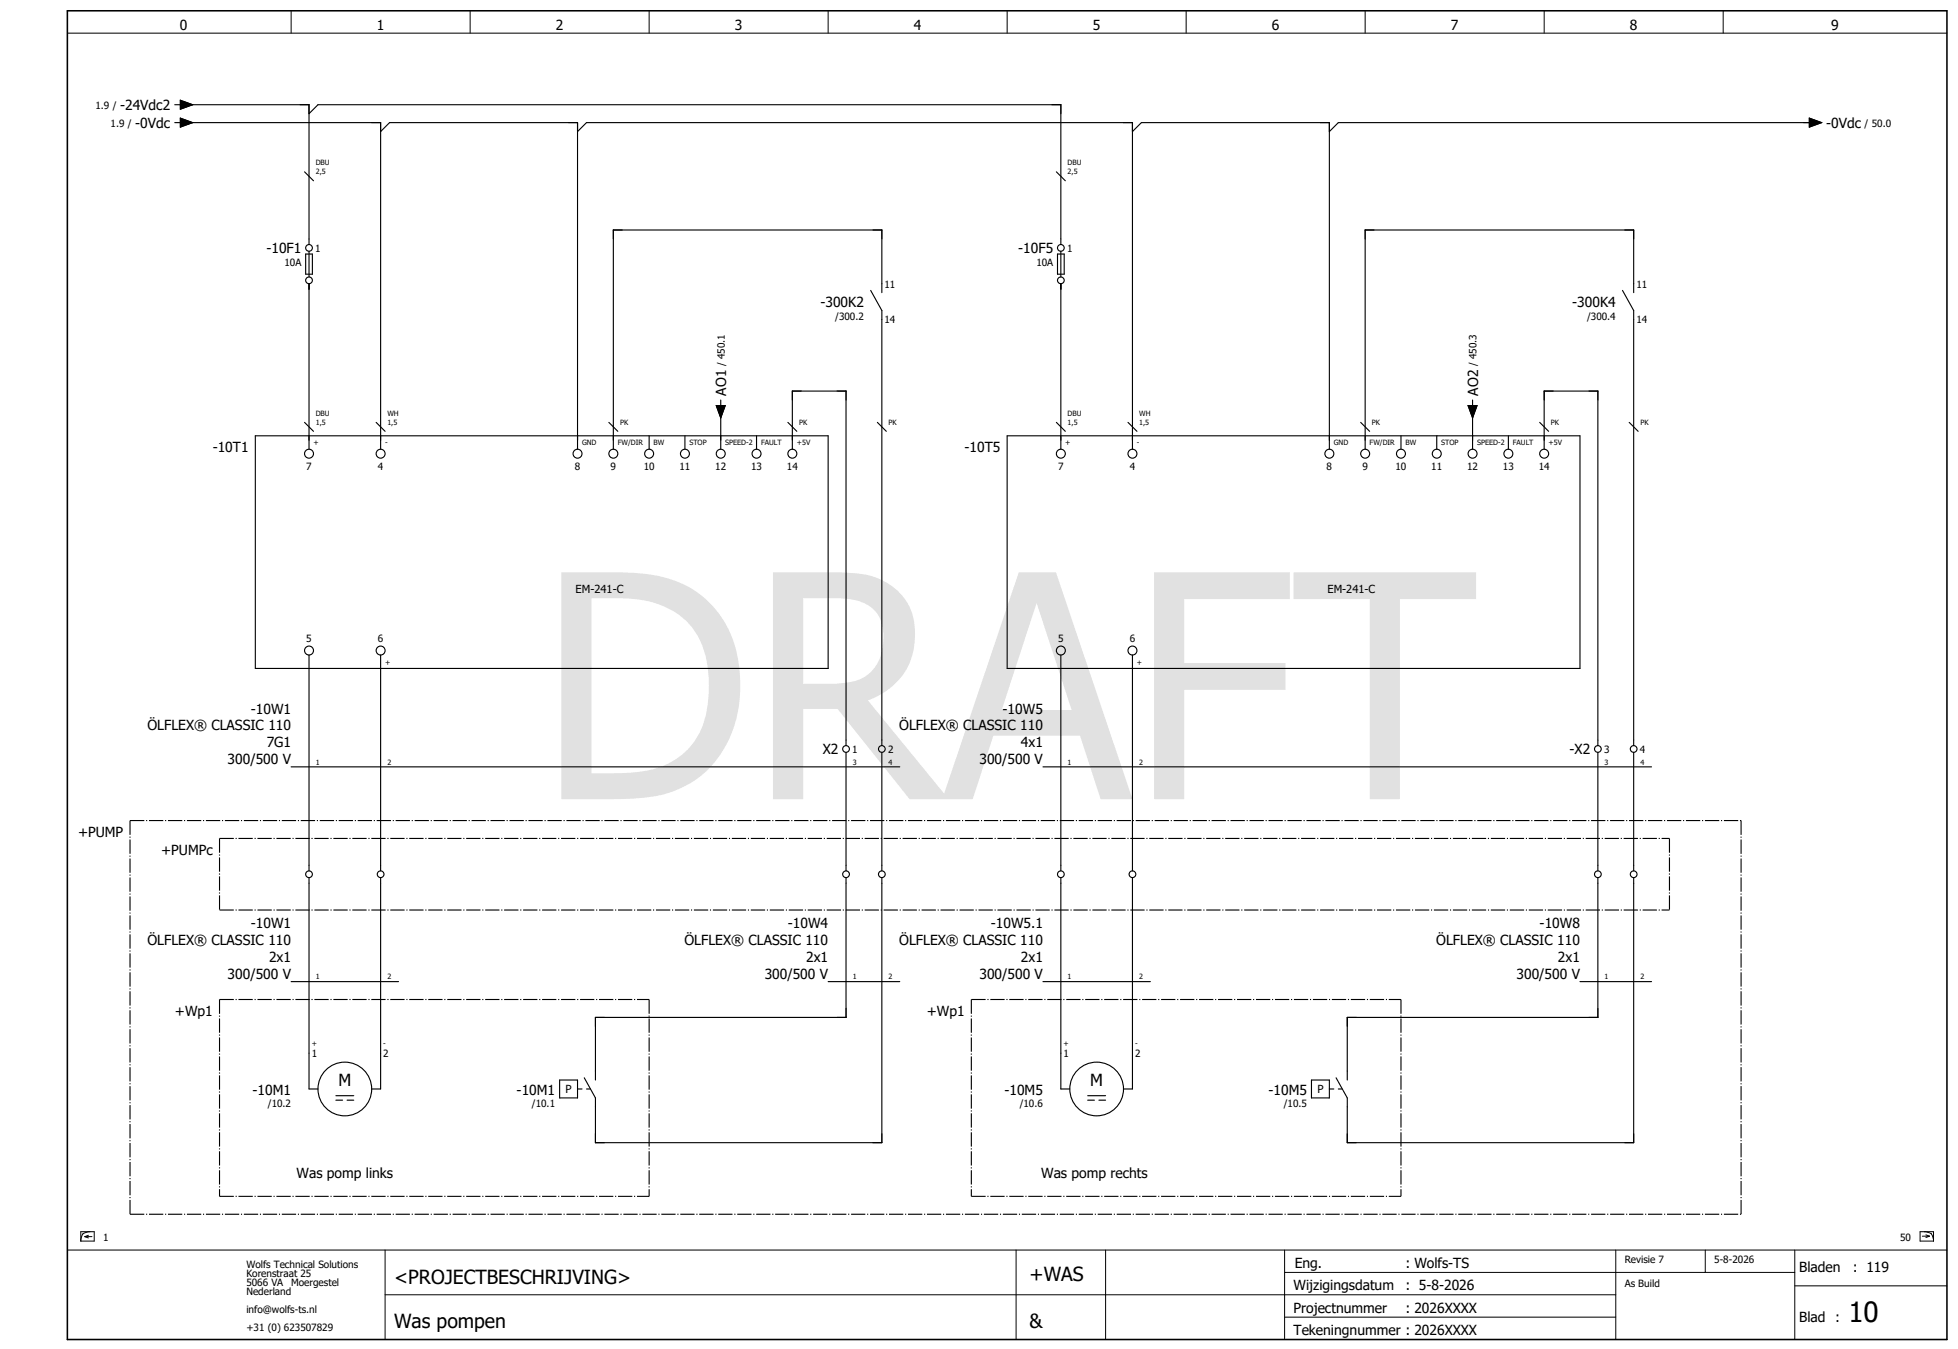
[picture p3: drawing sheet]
<svg xmlns="http://www.w3.org/2000/svg" width="438mm" height="302mm" viewBox="0 0 438 302" stroke-linecap="round" stroke-linejoin="round" font-family="sans-serif">
<g fill="none" stroke="#000" stroke-width=".22">
<path d="M15.1 7.4h420M65.1 2.4v5M105.1 2.4v5M145.1 2.4v5M185.1 2.4v5M225.1 2.4v5M265.1 2.4v5M305.1 2.4v5M345.1 2.4v5M385.1 2.4v5M15.1 279.4h420M18.1 275.3h3v2.1h-3z"/>
<path d="M18.5 275.8l-.3 .8-.1 .8M19 276.4h1.6M19 276.4l.8 .3M19.8 276.1l-.8 .3M20.2 275.3l-.9 .1-.8 .4M86.1 279.4v20M227.1 279.4v20M247.1 279.4v20M287.1 279.4v20M361.1 279.4v20M381.1 279.4v5M401.1 279.4v20"/>
<path d="M429.1 275.3h3v2.1h-3zM429.6 276.3h1.6M430 275.3l.8 .1 .8 .4M430.4 276l.8 .3M431.2 276.3l-.8 .3M431.6 275.8l.3 .8 .2 .8M86.1 289.4h275M287.1 284.4h114M287.1 294.4h74M401.1 287.4h34"/>
</g>
<path d="M15.1 2.4h420v297h-420z" fill="none" stroke="#000" stroke-width=".35"/>
<g fill="none" stroke="#000" stroke-width=".25">
<path d="M39.1 27.4h1.2M39.1 23.4h1.2M40.3 22.4l2.8 1-2.8 1zM40.3 26.4l2.8 1-2.8 1zM41.1 23.4h28v31.3M41.1 27.4h44v73M68.1 38.4l2 2M69.1 25.4l2-2h166v31.3M85.1 29.4l2-2h42v73M129.1 29.4l2-2h122v73M236.1 38.4l2 2M253.1 29.4l2-2h42v73"/>
<path d="M404.3 26.4l2.8 1-2.8 1zM405.1 27.4h-106l-2 2M68.3 56.8h1.5v4.5h-1.5zM69.1 56.2v5.7M236.3 56.8h1.5v4.5h-1.5zM237.1 56.2v5.7M69.1 63.4v37M194.6 64.9l2.5 4.5v97.3M197.1 65.4v-14h-60v49M237.1 63.4v37M362.6 64.9l2.5 4.5v97.3M365.1 65.4v-14h-60v49"/>
<path d="M57.1 97.4h128v52h-128zM68.1 94.4l2 2M84.1 94.4l2 2M136.1 94.4l2 2M145.1 97.4v3M153.1 97.4v3M160.1 90.7h2l-1 2.7zM161.1 89.4v1.3M161.1 92.4v8M169.1 97.4v3M176.1 94.4l2 2M196.1 94.4l2 2"/>
<path d="M225.1 97.4h128v52h-128zM236.1 94.4l2 2M252.1 94.4l2 2M304.1 94.4l2 2M313.1 97.4v3M321.1 97.4v3M328.1 90.7h2l-1 2.7zM329.1 89.4v1.3M329.1 92.4v8M337.1 97.4v3M344.1 94.4l2 2M364.1 94.4l2 2"/>
<path d="M177.1 100.4v-13h12v79.3M345.1 100.4v-13h12v79.3M69.1 146.4v48.3M85.1 146.4v48.3M237.1 146.4v48.3M253.1 146.4v48.3M65.1 171.4h136M189.1 168.2v26.5M197.1 168.2v26.5M233.1 171.4h136M357.1 168.2v26.5M365.1 168.2v26.5"/>
<path d="M69.1 196.2v47.2h2M85.1 196.2v47.2h-2M189.1 196.2v31.2h-56v14M197.1 196.2v59.2h-64v-10l-2.5-4.5M237.1 196.2v47.2h2M253.1 196.2v47.2h-2M357.1 196.2v31.2h-56v14M365.1 196.2v59.2h-64v-10l-2.5-4.5M65.1 219.4h24M185.1 219.4h16M233.1 219.4h24M353.1 219.4h16"/>
<path d="M75.1 244.9h4M75.1 245.9h1.5M77.6 245.9h1.5M125.1 241.4h4v4h-4zM129.1 243.4h1M131.1 243.4h.8M243.1 244.9h4M243.1 245.9h1.5M245.6 245.9h1.5M293.1 241.4h4v4h-4zM297.1 243.4h1M299.1 243.4h.8"/>
<circle cx="69.1" cy="55.4" r=".75"/>
<circle cx="237.1" cy="55.4" r=".75"/>
<circle cx="69.1" cy="62.7" r=".75"/>
<circle cx="237.1" cy="62.7" r=".75"/>
<circle cx="69.1" cy="101.4" r="1"/>
<circle cx="85.1" cy="101.4" r="1"/>
<circle cx="129.1" cy="101.4" r="1"/>
<circle cx="137.1" cy="101.4" r="1"/>
<circle cx="145.1" cy="101.4" r="1"/>
<circle cx="153.1" cy="101.4" r="1"/>
<circle cx="161.1" cy="101.4" r="1"/>
<circle cx="169.1" cy="101.4" r="1"/>
<circle cx="177.1" cy="101.4" r="1"/>
<circle cx="237.1" cy="101.4" r="1"/>
<circle cx="253.1" cy="101.4" r="1"/>
<circle cx="297.1" cy="101.4" r="1"/>
<circle cx="305.1" cy="101.4" r="1"/>
<circle cx="313.1" cy="101.4" r="1"/>
<circle cx="321.1" cy="101.4" r="1"/>
<circle cx="329.1" cy="101.4" r="1"/>
<circle cx="337.1" cy="101.4" r="1"/>
<circle cx="345.1" cy="101.4" r="1"/>
<circle cx="69.1" cy="145.4" r="1"/>
<circle cx="85.1" cy="145.4" r="1"/>
<circle cx="237.1" cy="145.4" r="1"/>
<circle cx="253.1" cy="145.4" r="1"/>
<circle cx="189.1" cy="167.4" r=".75"/>
<circle cx="197.1" cy="167.4" r=".75"/>
<circle cx="357.1" cy="167.4" r=".75"/>
<circle cx="365.1" cy="167.4" r=".75"/>
<circle cx="69.1" cy="195.4" r=".75"/>
<circle cx="85.1" cy="195.4" r=".75"/>
<circle cx="189.1" cy="195.4" r=".75"/>
<circle cx="197.1" cy="195.4" r=".75"/>
<circle cx="237.1" cy="195.4" r=".75"/>
<circle cx="253.1" cy="195.4" r=".75"/>
<circle cx="357.1" cy="195.4" r=".75"/>
<circle cx="365.1" cy="195.4" r=".75"/>
<circle cx="77.1" cy="243.4" r="6"/>
<circle cx="245.1" cy="243.4" r="6"/>
</g>
<g fill="none" stroke="#000" stroke-width=".25" stroke-dasharray="3.2 .4 .2 .4" stroke-linecap="butt">
<path d="M29.1 183.4h360M29.1 183.4v88M49.1 187.4h324M49.1 187.4v16M373.1 187.4v16M389.1 183.4v88M49.1 203.4h324M49.1 223.4h96M49.1 223.4v44M145.1 223.4v44M217.1 223.4h96M217.1 223.4v44"/>
<path d="M313.1 223.4v44M29.1 271.4h360M49.1 267.4h96M217.1 267.4h96"/>
</g>
<path d="M40.3 22.4l2.8 1-2.8 1zM40.3 26.4l2.8 1-2.8 1zM404.3 26.4l2.8 1-2.8 1zM160.1 90.7h2l-1 2.7zM328.1 90.7h2l-1 2.7z" fill="#000" stroke="#000" stroke-width=".22"/>
<text font-size="69.7" fill="#e1e1e1" x="120.3" y="178.6">DRAFT</text>
<text font-size="6.2" x="413.1" y="295.4">10</text>
<g font-size="4.3">
<text x="88.1" y="286.9">&lt;PROJECTBESCHRIJVING&gt;</text>
<text x="230.1" y="286.4">+WAS</text>
<text x="88.1" y="296.9">Was pompen</text>
<text x="230.1" y="296.9">&amp;</text>
</g>
<g font-size="3.7">
<text x="75.6" y="242.6">M</text>
<text x="243.6" y="242.6">M</text>
</g>
<g font-size="3.1">
<text x="40.2" y="6.8">0</text>
<text x="84.2" y="6.8">1</text>
<text x="124.2" y="6.8">2</text>
<text x="164.2" y="6.8">3</text>
<text x="204.2" y="6.8">4</text>
<text x="244.2" y="6.8">5</text>
<text x="284.2" y="6.8">6</text>
<text x="324.2" y="6.8">7</text>
<text x="364.2" y="6.8">8</text>
<text x="409.2" y="6.8">9</text>
<text x="26.8" y="24.6">-24Vdc2</text>
<text x="30.2" y="28.6">-0Vdc</text>
<text x="408.1" y="28.6">-0Vdc</text>
<text x="59.5" y="56.6">-10F1</text>
<text x="227.5" y="56.6">-10F5</text>
<text x="183.3" y="68.6">-300K2</text>
<text x="351.3" y="68.6">-300K4</text>
<text x="162.3" y="88.4" transform="rotate(-90 162.3 88.4)">AO1</text>
<text x="330.3" y="88.4" transform="rotate(-90 330.3 88.4)">AO2</text>
<text x="47.5" y="101">-10T1</text>
<text x="215.5" y="101">-10T5</text>
<text x="56" y="159.5">-10W1</text>
<text x="224" y="159.5">-10W5</text>
<text x="32.9" y="163.3">ÖLFLEX® CLASSIC 110</text>
<text x="59.6" y="167">7G1</text>
<text x="200.9" y="163.3">ÖLFLEX® CLASSIC 110</text>
<text x="228.1" y="167">4x1</text>
<text x="50.9" y="170.8">300/500 V</text>
<text x="183.9" y="168.6">X2</text>
<text x="218.9" y="170.8">300/500 V</text>
<text x="350.7" y="168.6">-X2</text>
<text x="17.4" y="187">+PUMP</text>
<text x="36" y="191">+PUMPc</text>
<text x="56" y="207.5">-10W1</text>
<text x="176" y="207.5">-10W4</text>
<text x="221.4" y="207.5">-10W5.1</text>
<text x="344" y="207.5">-10W8</text>
<text x="32.9" y="211.3">ÖLFLEX® CLASSIC 110</text>
<text x="60.1" y="215">2x1</text>
<text x="152.9" y="211.3">ÖLFLEX® CLASSIC 110</text>
<text x="180.1" y="215">2x1</text>
<text x="200.9" y="211.3">ÖLFLEX® CLASSIC 110</text>
<text x="228.1" y="215">2x1</text>
<text x="320.9" y="211.3">ÖLFLEX® CLASSIC 110</text>
<text x="348.1" y="215">2x1</text>
<text x="50.9" y="218.8">300/500 V</text>
<text x="170.9" y="218.8">300/500 V</text>
<text x="218.9" y="218.8">300/500 V</text>
<text x="338.9" y="218.8">300/500 V</text>
<text x="39.1" y="227">+Wp1</text>
<text x="207.1" y="227">+Wp1</text>
<text x="56.4" y="244.6">-10M1</text>
<text x="115.4" y="244.6">-10M1</text>
<text x="224.4" y="244.6">-10M5</text>
<text x="283.4" y="244.6">-10M5</text>
<text x="66.3" y="263.4">Was pomp links</text>
<text x="232.7" y="263.4">Was pomp rechts</text>
<text x="289.3" y="283.4">Eng.</text>
<text x="314.1" y="283.4">: Wolfs-TS</text>
<text x="402.1" y="284.4">Bladen</text>
<text x="414.1" y="284.4">: 119</text>
<text x="289.1" y="288.4">Wijzigingsdatum</text>
<text x="289.1" y="293.4">Projectnummer</text>
<text x="314.1" y="288.4">: 5-8-2026</text>
<text x="314.1" y="293.4">: 2026XXXX</text>
<text x="289.1" y="298.4">Tekeningnummer : 2026XXXX</text>
<text x="402.1" y="295.4">Blad :</text>
</g>
<g font-size="2.5">
<text x="128.6" y="132.6">EM-241-C</text>
<text x="296.6" y="132.6">EM-241-C</text>
<text x="126.4" y="244.4">P</text>
<text x="294.4" y="244.4">P</text>
</g>
<g font-size="2.2">
<text x="21.3" y="24.3">1.9 /</text>
<text x="24.7" y="28.3">1.9 /</text>
<text x="416.7" y="28.3">/ 50.0</text>
<text x="63.6" y="59.5">10A</text>
<text x="70.4" y="56.3">1</text>
<text x="231.6" y="59.5">10A</text>
<text x="238.4" y="56.3">1</text>
<text x="197.7" y="64.3">11</text>
<text x="365.7" y="64.3">11</text>
<text x="186.6" y="71.5">/300.2</text>
<text x="354.6" y="71.5">/300.4</text>
<text x="197.7" y="72.2">14</text>
<text x="365.7" y="72.2">14</text>
<text x="161.9" y="81.9" transform="rotate(-90 161.9 81.9)">/ 450.1</text>
<text x="329.9" y="81.9" transform="rotate(-90 329.9 81.9)">/ 450.3</text>
<text x="68.4" y="105.1">7</text>
<text x="84.4" y="105.1">4</text>
<text x="128.4" y="105.1">8</text>
<text x="136.4" y="105.1">9</text>
<text x="143.8" y="105.1">10</text>
<text x="151.8" y="105.1">11</text>
<text x="159.8" y="105.1">12</text>
<text x="167.8" y="105.1">13</text>
<text x="175.8" y="105.1">14</text>
<text x="236.4" y="105.1">7</text>
<text x="252.4" y="105.1">4</text>
<text x="296.4" y="105.1">8</text>
<text x="304.4" y="105.1">9</text>
<text x="311.8" y="105.1">10</text>
<text x="319.8" y="105.1">11</text>
<text x="327.8" y="105.1">12</text>
<text x="335.8" y="105.1">13</text>
<text x="343.8" y="105.1">14</text>
<text x="68.4" y="143.4">5</text>
<text x="84.4" y="143.4">6</text>
<text x="236.4" y="143.4">5</text>
<text x="252.4" y="143.4">6</text>
<text x="190.5" y="168.3">1</text>
<text x="198.5" y="168.3">2</text>
<text x="358.5" y="168.3">3</text>
<text x="366.5" y="168.3">4</text>
<text x="69.7" y="236.3">1</text>
<text x="85.7" y="236.3">2</text>
<text x="237.7" y="236.3">1</text>
<text x="253.7" y="236.3">2</text>
<text x="59.9" y="247.5">/10.2</text>
<text x="118.9" y="247.5">/10.1</text>
<text x="227.9" y="247.5">/10.6</text>
<text x="286.9" y="247.5">/10.5</text>
<text x="23.1" y="277.4">1</text>
<text x="424.6" y="277.4">50</text>
<text x="55.1" y="283.4">Wolfs Technical Solutions</text>
<text x="55.1" y="285.4">Korenstraat 25</text>
<text x="55.1" y="287.4">5066 VA</text>
<text x="65.1" y="287.4">Moergestel</text>
<text x="363.1" y="282.4">Revisie 7</text>
<text x="363.1" y="287.6">As Build</text>
<text x="383.1" y="282.4">5-8-2026</text>
<text x="55.1" y="289.4">Nederland</text>
<text x="55.1" y="293.4">info@wolfs-ts.nl</text>
<text x="55.1" y="297.4">+31 (0) 623507829</text>
</g>
<g font-size="1.6">
<text x="70.6" y="38.9">2,5</text>
<text x="70.6" y="37">DBU</text>
<text x="238.6" y="38.9">2,5</text>
<text x="238.6" y="37">DBU</text>
<text x="70.6" y="94.9">1,5</text>
<text x="70.6" y="93">DBU</text>
<text x="86.6" y="94.9">1,5</text>
<text x="86.6" y="93">WH</text>
<text x="138.6" y="94.9">PK</text>
<text x="178.6" y="94.9">PK</text>
<text x="198.6" y="94.9">PK</text>
<text x="238.6" y="94.9">1,5</text>
<text x="238.6" y="93">DBU</text>
<text x="254.6" y="94.9">1,5</text>
<text x="254.6" y="93">WH</text>
<text x="306.6" y="94.9">PK</text>
<text x="346.6" y="94.9">PK</text>
<text x="366.6" y="94.9">PK</text>
<text x="70.1" y="99.5">+</text>
<text x="86.1" y="99.5">-</text>
<text x="130.1" y="99.5">GND</text>
<text x="138.1" y="99.5">FW/DIR</text>
<text x="146.1" y="99.5">BW</text>
<text x="154.1" y="99.5">STOP</text>
<text x="162.1" y="99.5">SPEED-2</text>
<text x="170.1" y="99.5">FAULT</text>
<text x="178.1" y="99.5">+5V</text>
<text x="238.1" y="99.5">+</text>
<text x="254.1" y="99.5">-</text>
<text x="298.1" y="99.5">GND</text>
<text x="306.1" y="99.5">FW/DIR</text>
<text x="314.1" y="99.5">BW</text>
<text x="322.1" y="99.5">STOP</text>
<text x="330.1" y="99.5">SPEED-2</text>
<text x="338.1" y="99.5">FAULT</text>
<text x="346.1" y="99.5">+5V</text>
<text x="86.1" y="148.6">+</text>
<text x="254.1" y="148.6">+</text>
<text x="70.6" y="170.9">1</text>
<text x="86.6" y="170.9">2</text>
<text x="190.6" y="170.9">3</text>
<text x="198.6" y="170.9">4</text>
<text x="238.6" y="170.9">1</text>
<text x="254.6" y="170.9">2</text>
<text x="358.6" y="170.9">3</text>
<text x="366.6" y="170.9">4</text>
<text x="70.6" y="218.9">1</text>
<text x="86.6" y="218.9">2</text>
<text x="190.6" y="218.9">1</text>
<text x="198.6" y="218.9">2</text>
<text x="238.6" y="218.9">1</text>
<text x="254.6" y="218.9">2</text>
<text x="358.6" y="218.9">1</text>
<text x="366.6" y="218.9">2</text>
<text x="69.7" y="233.8">+</text>
<text x="85.7" y="233.8">-</text>
<text x="237.7" y="233.8">+</text>
<text x="253.7" y="233.8">-</text>
</g>
</svg>
